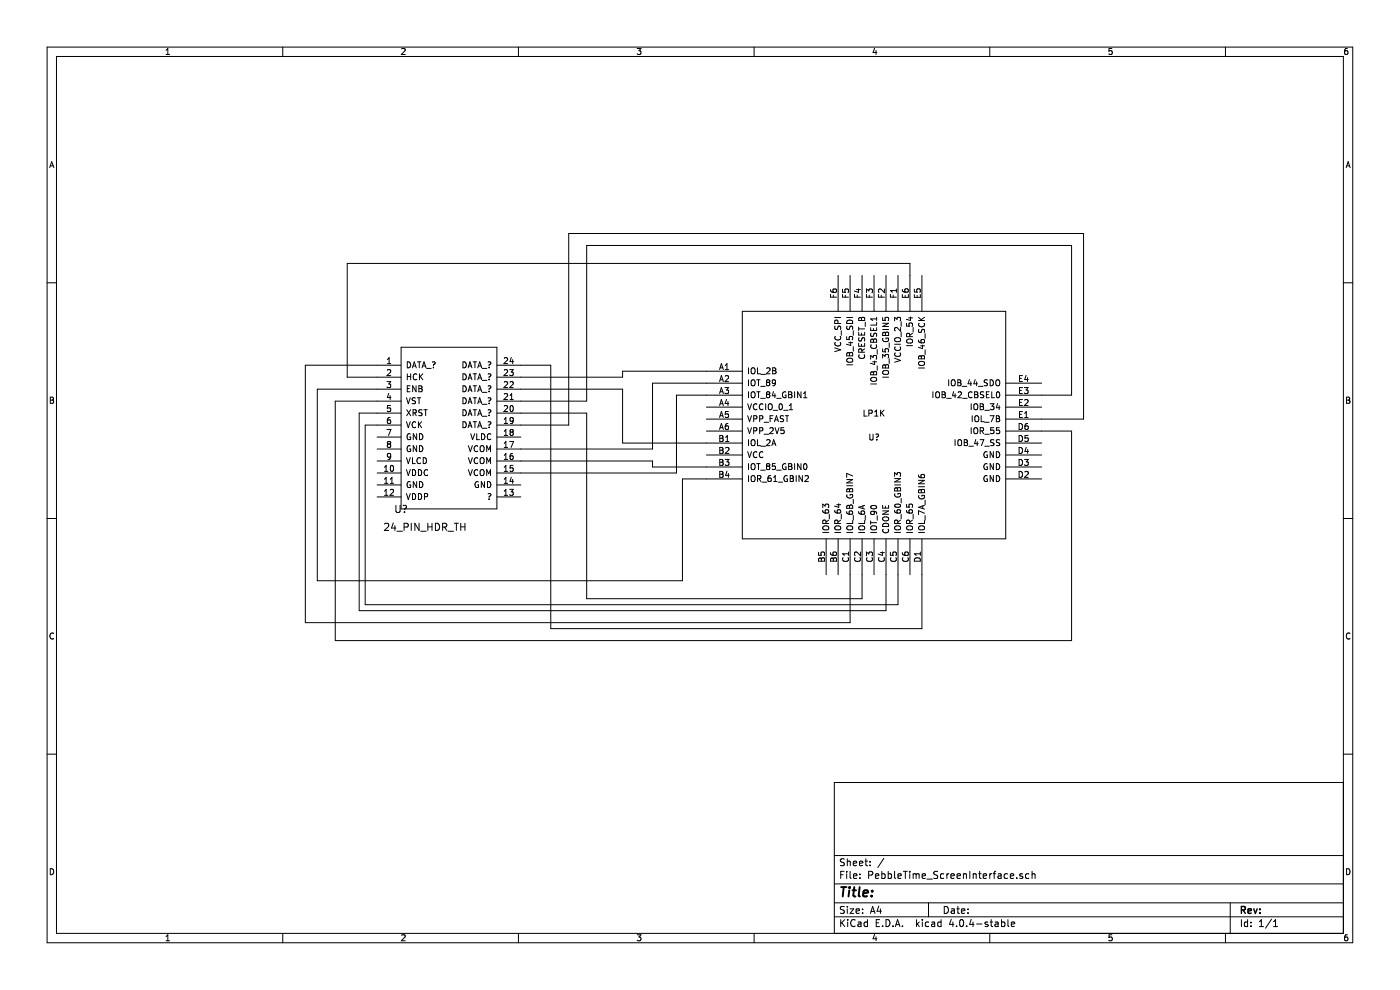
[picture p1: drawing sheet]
EESchema Schematic File Version 2
LIBS:power
LIBS:device
LIBS:transistors
LIBS:conn
LIBS:linear
LIBS:regul
LIBS:74xx
LIBS:cmos4000
LIBS:adc-dac
LIBS:memory
LIBS:xilinx
LIBS:microcontrollers
LIBS:dsp
LIBS:microchip
LIBS:analog_switches
LIBS:motorola
LIBS:texas
LIBS:intel
LIBS:audio
LIBS:interface
LIBS:digital-audio
LIBS:philips
LIBS:display
LIBS:cypress
LIBS:siliconi
LIBS:opto
LIBS:atmel
LIBS:contrib
LIBS:valves
LIBS:24_pin_hdr_th
LIBS:LP1K
EELAYER 25 0
EELAYER END
$Descr A4 11693 8268
encoding utf-8
Sheet 1 1
Title ""
Date ""
Rev ""
Comp ""
Comment1 ""
Comment2 ""
Comment3 ""
Comment4 ""
$EndDescr
$Comp
L 24_PIN_HDR_TH U?
U 1 1
P 3350 4250
F 0 "U?" H 3350 4250 60  0000 C CNN
F 1 "24_PIN_HDR_TH" H 3550 4100 60  0000 C CNN
F 2 "" H 3350 4250 60  0001 C CNN
F 3 "" H 3350 4250 60  0001 C CNN
	1    3350 4250
	1    0    0    -1  
$EndComp
$Comp
L LP1K U?
U 1 1
P 7300 3550
F 0 "U?" H 7300 3450 50  0000 C CNN
F 1 "LP1K" H 7300 3650 50  0000 C CNN
F 2 "MODULE" H 7300 3550 50  0001 C CNN
F 3 "DOCUMENTATION" H 7300 3550 50  0001 C CNN
	1    7300 3550
	1    0    0    -1  
$EndComp
Wire Wire Line
	3150 3050 2550 3050
Wire Wire Line
	2550 3050 2550 5200
Wire Wire Line
	2550 5200 7100 5200
Wire Wire Line
	7100 5200 7100 4800
Wire Wire Line
	3150 3250 2650 3250
Wire Wire Line
	2650 3250 2650 4850
Wire Wire Line
	2650 4850 5700 4850
Wire Wire Line
	5700 4850 5700 4000
Wire Wire Line
	5700 4000 5900 4000
Wire Wire Line
	3150 3350 2800 3350
Wire Wire Line
	2800 3350 2800 5350
Wire Wire Line
	2800 5350 8950 5350
Wire Wire Line
	8950 5350 8950 3600
Wire Wire Line
	8950 3600 8700 3600
Wire Wire Line
	3150 3450 3000 3450
Wire Wire Line
	3000 3450 3000 5100
Wire Wire Line
	3000 5100 7400 5100
Wire Wire Line
	7400 5100 7400 4800
Wire Wire Line
	3150 3550 3050 3550
Wire Wire Line
	3050 3550 3050 5050
Wire Wire Line
	3050 5050 7500 5050
Wire Wire Line
	7500 5050 7500 4800
Wire Wire Line
	4350 3050 4600 3050
Wire Wire Line
	4600 3050 4600 5250
Wire Wire Line
	4600 5250 7700 5250
Wire Wire Line
	7700 5250 7700 4800
Wire Wire Line
	3150 3150 2900 3150
Wire Wire Line
	2900 3150 2900 2200
Wire Wire Line
	2900 2200 7600 2200
Wire Wire Line
	7600 2200 7600 2300
Wire Wire Line
	4350 3150 5200 3150
Wire Wire Line
	5200 3150 5200 3100
Wire Wire Line
	5200 3100 5900 3100
Wire Wire Line
	4350 3250 5200 3250
Wire Wire Line
	5200 3250 5200 3700
Wire Wire Line
	5200 3700 5900 3700
Wire Wire Line
	4350 3350 4900 3350
Wire Wire Line
	4900 3350 4900 2050
Wire Wire Line
	4900 2050 8950 2050
Wire Wire Line
	8950 2050 8950 3300
Wire Wire Line
	8950 3300 8700 3300
Wire Wire Line
	4350 3450 4900 3450
Wire Wire Line
	4900 3450 4900 5000
Wire Wire Line
	4900 5000 7200 5000
Wire Wire Line
	7200 5000 7200 4800
Wire Wire Line
	4350 3550 4750 3550
Wire Wire Line
	4750 3550 4750 1950
Wire Wire Line
	4750 1950 9050 1950
Wire Wire Line
	9050 1950 9050 3500
Wire Wire Line
	9050 3500 8700 3500
Wire Wire Line
	4350 3750 5450 3750
Wire Wire Line
	5450 3750 5450 3200
Wire Wire Line
	5450 3200 5900 3200
Wire Wire Line
	4350 3850 5450 3850
Wire Wire Line
	5450 3850 5450 3900
Wire Wire Line
	5450 3900 5900 3900
Wire Wire Line
	4350 3950 5650 3950
Wire Wire Line
	5650 3950 5650 3300
Wire Wire Line
	5650 3300 5900 3300
$EndSCHEMATC
